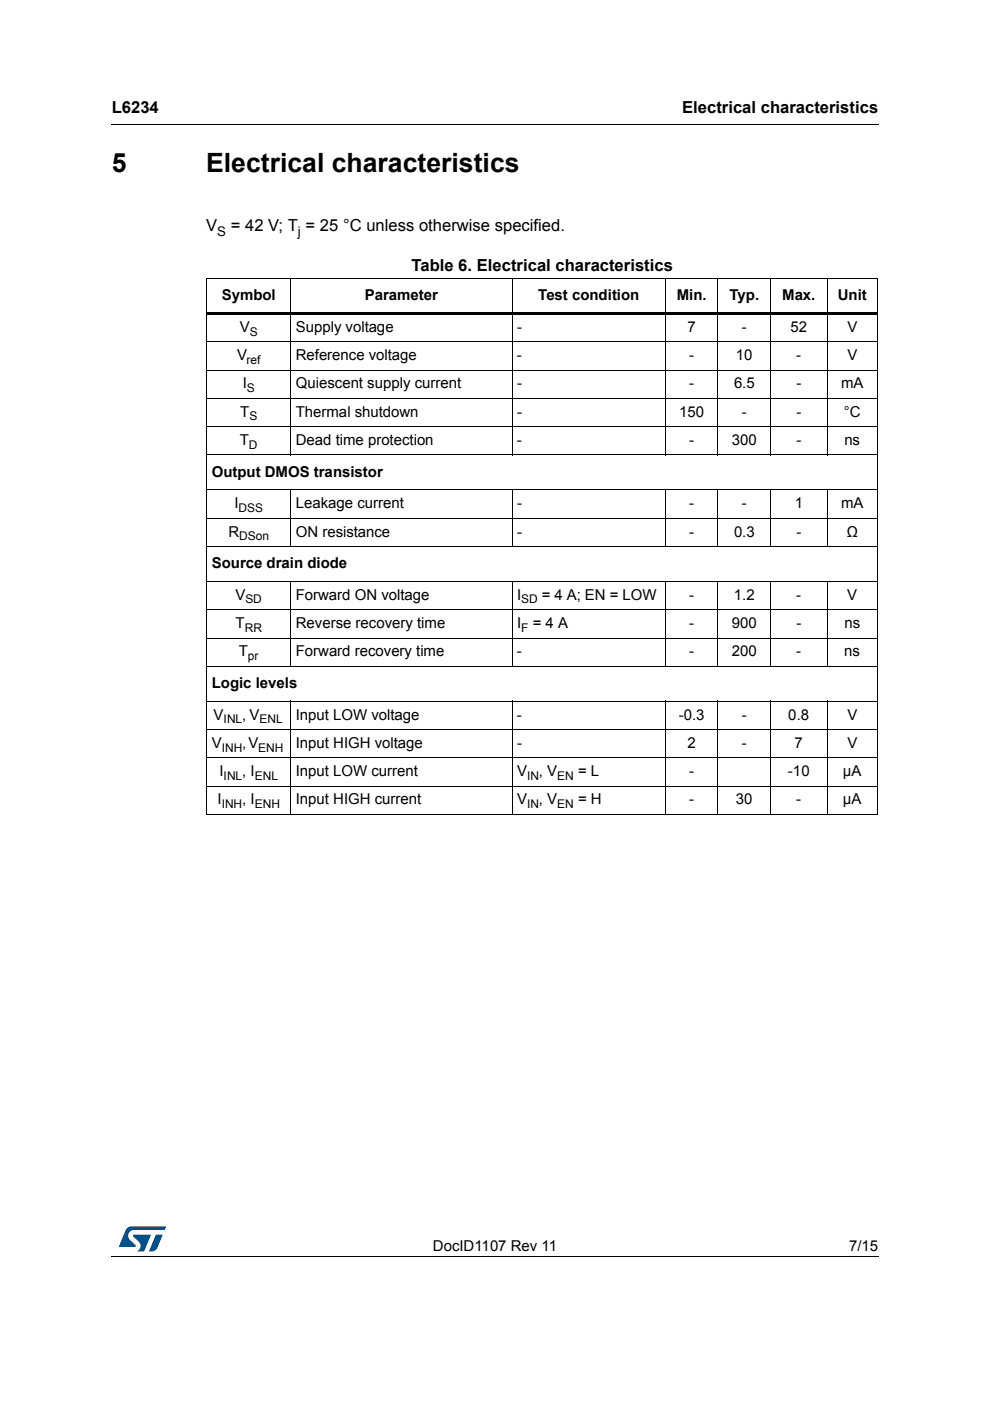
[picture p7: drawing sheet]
<svg xmlns="http://www.w3.org/2000/svg" width="210mm" height="297mm" viewBox="0 0 210 297" stroke-linecap="round" stroke-linejoin="round" font-family="sans-serif">
<path d="M23.6 26.2l.1 .2zM23.6 266.3l.1 .1z" fill="#000"/>
<path d="M23.7 26.3h162.6M23.7 266.3h162.6" fill="none" stroke="#000" stroke-width=".21"/>
<path d="M25.2 260h10v5.3h-10z" fill="#fff"/>
<g fill="#005189">
<path d="M26.8 260.5l1.1-.5 7.3 .1-.3 .7h-6.4a1.31 1.31 0 0 0-1.3 1.1 1.31 1.31 0 0 0 .8 1.4l.7 .7v.3l-3.5 .1z"/>
<path d="M33.1 261.8h1.4l-.7 1.6a2.16 2.16 0 0 1-1.3 1.9l-.9-.1z"/>
<path d="M28.2 261.8l3.8 .1-1.4 3.3-1.5 .1a1.43 1.43 0 0 0 .5-1.7l-1.3-1.4z"/>
</g>
<g fill="none" stroke="#000" stroke-width=".21">
<path d="M43.8 59.1h142.4M43.8 59.2v113.4M61.7 59v37.6M108.6 59v37.6M141.1 59v37.6M152.2 59v37.6M163.4 59v37.6M175.3 59v37.6M186.1 59.2v113.4M43.8 72.5h142.4M43.8 78.5h142.4M43.8 84.5h142.4"/>
<path d="M43.8 90.5h142.4M43.8 96.5h142.4M43.8 103.9h142.4M43.8 109.9h142.4M43.8 115.9h142.4M61.7 103.8v12.2M108.6 103.8v12.2M141.1 103.8v12.2M152.2 103.8v12.2M163.4 103.8v12.2M175.3 103.8v12.2M43.8 123.3h142.4"/>
<path d="M43.8 129.3h142.4M43.8 135.3h142.4M61.7 123.2v18.2M108.6 123.2v18.2M141.1 123.2v18.2M152.2 123.2v18.2M163.4 123.2v18.2M175.3 123.2v18.2M43.8 141.3h142.4M43.8 148.7h142.4M43.8 154.7h142.4M61.7 148.6v24.2"/>
<path d="M108.6 148.6v24.2M141.1 148.6v24.2M152.2 148.6v24.2M163.4 148.6v24.2M175.3 148.6v24.2M43.8 160.7h142.4M43.8 166.7h142.4M43.8 172.7h142.4"/>
</g>
<path d="M43.8 66.2h142.4v.6h-142.4z" fill="#000"/>
<g font-size="5.6">
<text x="23.7" y="36.4">5</text>
<text x="43.7" y="36.4">Electrical characteristics</text>
</g>
<g font-size="3.5">
<text x="23.7" y="23.9">L6234</text>
<text x="144.6" y="23.9">Electrical characteristics</text>
<text x="43.7" y="49.1">V</text>
<text x="48.9" y="49.1">= 42 V; T = 25 °C unless otherwise specified.</text>
<text x="87.2" y="57.6">Table 6. Electrical characteristics</text>
</g>
<g font-size="3.2">
<text x="47" y="63.6">Symbol</text>
<text x="77.4" y="63.6">Parameter</text>
<text x="114.1" y="63.6">Test condition</text>
<text x="143.5" y="63.6">Min.</text>
<text x="154.7" y="63.6">Typ.</text>
<text x="165.8" y="63.6">Max.</text>
<text x="177.6" y="63.6">Unit</text>
<text x="50.8" y="70.4">V</text>
<text x="62.7" y="70.4">Supply voltage</text>
<text x="109.6" y="70.4">-</text>
<text x="145.8" y="70.4">7</text>
<text x="157.3" y="70.4">-</text>
<text x="167.6" y="70.4">52</text>
<text x="179.7" y="70.4">V</text>
<text x="50.2" y="76.3">V</text>
<text x="62.7" y="76.3">Reference voltage</text>
<text x="109.6" y="76.3">-</text>
<text x="146.1" y="76.3">-</text>
<text x="156" y="76.3">10</text>
<text x="168.8" y="76.3">-</text>
<text x="179.7" y="76.3">V</text>
<text x="51.5" y="82.4">I</text>
<text x="62.7" y="82.4">Quiescent supply current</text>
<text x="109.6" y="82.4">-</text>
<text x="146.1" y="82.4">-</text>
<text x="155.6" y="82.4">6.5</text>
<text x="168.9" y="82.4">-</text>
<text x="178.3" y="82.4">mA</text>
<text x="50.9" y="88.3">T</text>
<text x="62.7" y="88.3">Thermal shutdown</text>
<text x="109.6" y="88.3">-</text>
<text x="144" y="88.3">150</text>
<text x="157.3" y="88.3">-</text>
<text x="168.8" y="88.3">-</text>
<text x="178.9" y="88.3">°C</text>
<text x="50.9" y="94.3">T</text>
<text x="62.7" y="94.3">Dead time protection</text>
<text x="109.6" y="94.3">-</text>
<text x="146.1" y="94.3">-</text>
<text x="155.2" y="94.3">300</text>
<text x="168.8" y="94.3">-</text>
<text x="179" y="94.3">ns</text>
<text x="44.9" y="101">Output DMOS transistor</text>
<text x="49.7" y="107.8">I</text>
<text x="62.7" y="107.8">Leakage current</text>
<text x="109.6" y="107.8">-</text>
<text x="146.1" y="107.8">-</text>
<text x="157.3" y="107.8">-</text>
<text x="168.5" y="107.8">1</text>
<text x="178.3" y="107.8">mA</text>
<text x="48.4" y="113.7">R</text>
<text x="62.7" y="113.7">ON resistance</text>
<text x="109.6" y="113.7">-</text>
<text x="146.1" y="113.7">-</text>
<text x="155.6" y="113.7">0.3</text>
<text x="168.9" y="113.7">-</text>
<text x="179.5" y="113.7">Ω</text>
<text x="44.9" y="120.5">Source drain diode</text>
<text x="49.9" y="127.2">V</text>
<text x="62.7" y="127.2">Forward ON voltage</text>
<text x="109.6" y="127.2">I</text>
<text x="114.9" y="127.2">= 4 A; EN = LOW</text>
<text x="146.1" y="127.2">-</text>
<text x="155.6" y="127.2">1.2</text>
<text x="168.8" y="127.2">-</text>
<text x="179.6" y="127.2">V</text>
<text x="49.9" y="133.2">T</text>
<text x="62.7" y="133.2">Reverse recovery time</text>
<text x="109.6" y="133.2">I</text>
<text x="112.9" y="133.2">= 4 A</text>
<text x="146.1" y="133.2">-</text>
<text x="155.2" y="133.2">900</text>
<text x="168.9" y="133.2">-</text>
<text x="179" y="133.2">ns</text>
<text x="50.7" y="139.1">T</text>
<text x="62.7" y="139.1">Forward recovery time</text>
<text x="109.6" y="139.1">-</text>
<text x="146.1" y="139.1">-</text>
<text x="155.2" y="139.1">200</text>
<text x="168.8" y="139.1">-</text>
<text x="179" y="139.1">ns</text>
<text x="44.9" y="145.9">Logic levels</text>
<text x="45.3" y="152.6">V</text>
<text x="51.4" y="152.6">, V</text>
<text x="62.7" y="152.6">Input LOW voltage</text>
<text x="109.6" y="152.6">-</text>
<text x="143.9" y="152.6">-0.3</text>
<text x="157.3" y="152.6">-</text>
<text x="167.1" y="152.6">0.8</text>
<text x="179.7" y="152.6">V</text>
<text x="44.9" y="158.6">V</text>
<text x="51.4" y="158.6">, V</text>
<text x="62.7" y="158.6">Input HIGH voltage</text>
<text x="109.6" y="158.6">-</text>
<text x="145.8" y="158.6">2</text>
<text x="157.3" y="158.6">-</text>
<text x="168.5" y="158.6">7</text>
<text x="179.7" y="158.6">V</text>
<text x="46.5" y="164.5">I</text>
<text x="51.4" y="164.5">, I</text>
<text x="62.7" y="164.5">Input LOW current</text>
<text x="109.6" y="164.5">V</text>
<text x="114.3" y="164.5">, V</text>
<text x="122.6" y="164.5">= L</text>
<text x="146.1" y="164.5">-</text>
<text x="167.1" y="164.5">-10</text>
<text x="178.7" y="164.5">µA</text>
<text x="46.1" y="170.6">I</text>
<text x="51.4" y="170.6">, I</text>
<text x="62.7" y="170.6">Input HIGH current</text>
<text x="109.6" y="170.6">V</text>
<text x="114.3" y="170.6">, V</text>
<text x="122.6" y="170.6">= H</text>
<text x="146.1" y="170.6">-</text>
<text x="156" y="170.6">30</text>
<text x="168.8" y="170.6">-</text>
<text x="178.7" y="170.6">µA</text>
<text x="91.8" y="265.1">DocID1107 Rev 11</text>
<text x="180" y="265.1">7/15</text>
</g>
<g font-size="2.8">
<text x="46.1" y="50">S</text>
<text x="63.2" y="50">j</text>
</g>
<g font-size="2.5">
<text x="53" y="71.2">S</text>
<text x="52.3" y="77.2">ref</text>
<text x="52.3" y="83.1">S</text>
<text x="52.9" y="89.2">S</text>
<text x="52.8" y="95.1">D</text>
<text x="50.6" y="108.5">DSS</text>
<text x="50.7" y="114.6">DSon</text>
<text x="52" y="128">SD</text>
<text x="110.5" y="128">SD</text>
<text x="51.9" y="133.9">RR</text>
<text x="110.5" y="133.9">F</text>
<text x="52.6" y="140">pr</text>
<text x="47.4" y="153.4">INL</text>
<text x="55" y="153.4">ENL</text>
<text x="47" y="159.3">INH</text>
<text x="54.8" y="159.3">ENH</text>
<text x="47.4" y="165.4">INL</text>
<text x="54" y="165.4">ENL</text>
<text x="111.7" y="165.4">IN</text>
<text x="118.2" y="165.4">EN</text>
<text x="47" y="171.3">INH</text>
<text x="54" y="171.3">ENH</text>
<text x="111.7" y="171.3">IN</text>
<text x="118.2" y="171.3">EN</text>
</g>
</svg>
